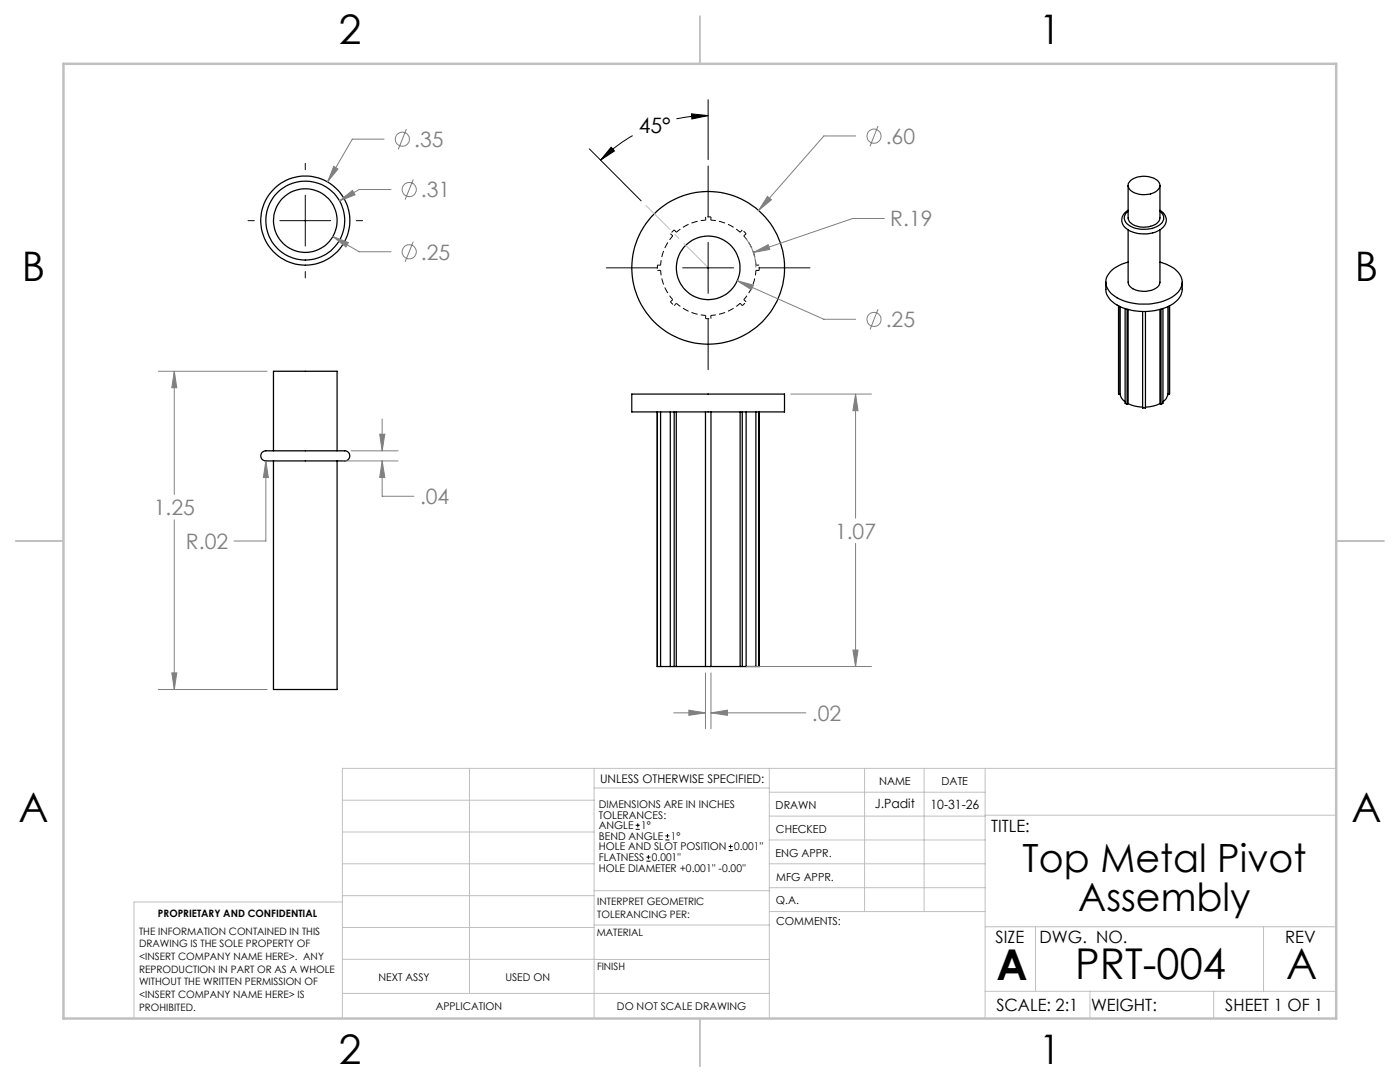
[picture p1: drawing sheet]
<svg xmlns="http://www.w3.org/2000/svg" width="279mm" height="216mm" viewBox="0 0 279 216" stroke-linecap="round" stroke-linejoin="round" font-family="sans-serif">
<g fill="none" stroke="#000" stroke-width=".25">
<path d="M225.1 37v6.5a2.42 2.42 0 0 0 2.5 1.8 3.8 3.8 0 0 0 3.8-1.3l.1-7M225.6 36a4.5 4.5 0 0 1 5.6 .3 1.44 1.44 0 0 1-.9 2.2 4.4 4.4 0 0 1-5-.9l-.2-.5 .1-.4zM220.7 56.3v1.4a4.3 4.3 0 0 0 3.2 3.6 11.6 11.6 0 0 0 10.6-1 3.2 3.2 0 0 0 1.4-2.6v-1.4M225.1 41.9a2.16 2.16 0 0 0-1.2 2 2.16 2.16 0 0 0 1.3 2 6.1 6.1 0 0 0 7-.7 2.08 2.08 0 0 0-.7-3.3M225.1 52.3a5.7 5.7 0 0 0-4.4 3.4 3.9 3.9 0 0 0 2.7 4 11.5 11.5 0 0 0 11.1-.9 3 3 0 0 0 0-5.1l-1.8-1-1.2-.4M225.1 45.9v10.4a2.48 2.48 0 0 0 2.8 1.8 3.6 3.6 0 0 0 3.5-1.3l.1-.4v-10.5M225.1 42.2a1.59 1.59 0 0 0-.7 1.5 1.59 1.59 0 0 0 1 1.3 5.8 5.8 0 0 0 6.4-.5 1.54 1.54 0 0 0-.3-2.3M126.1 78.6h30.5v3.6h-30.5zM223.2 78.5v.1M223.2 61v17.6M223.2 78.6h.4M223.6 78.6a2.09 2.09 0 0 0 .9 1.6"/>
<path d="M223.6 61.2v17.4M224.5 61.6v18.9l.4 .2M224.9 61.7v19M225.1 61.7v18.8M228 62.2v19.2h.6v-19.2M231.5 61.7v18.8M231.7 61.7v19M232.1 61.6v18.9l-.4 .2M233.1 78.6a2.09 2.09 0 0 1-1 1.6M233.1 61.2v17.4M233.1 78.6h.3M233.4 78.5v.1"/>
<path d="M233.4 61v17.6M52.2 90.3l.6-.3h15.6a1.07 1.07 0 0 1 1.4 1 1.07 1.07 0 0 1-1.4 1h-15.1a1.04 1.04 0 0 1-1.1-.5 1.04 1.04 0 0 1 0-1.2zM54.6 92v45.6h12.7v-45.6M54.6 90v-15.9h12.7v15.9M131.2 82.2v50.8M131.8 82.2v50.8M133.8 82.2v50.8M134.5 82.2v50.8M135 82.2v50.8M140.8 82.2v50.8M141.9 82.2v50.8M147.7 82.2v50.8"/>
<path d="M148.1 82.2v50.8M148.9 82.2v50.8M150.8 82.2v50.8M151.5 82.2v50.8M225.1 80.5a6.9 6.9 0 0 0 3 .7M225.1 80.5l-.2 .2M231.5 80.5a7.3 7.3 0 0 1-2.9 .7M231.5 80.5l.2 .2M131.2 133h.6M131.8 133h2M133.8 133h.7M134.5 133h.5"/>
<path d="M135 133h5.8M140.8 133h1.1M141.9 133h5.8M147.7 133h.4M148.1 133h.8M148.9 133h1.9M150.8 133h.7M151.5 133h.1"/>
<circle cx="60.9" cy="44" r="8.9"/>
<circle cx="60.9" cy="44" r="7.9"/>
<circle cx="60.9" cy="44" r="6.4"/>
<circle cx="141.3" cy="53.4" r="6.4"/>
<circle cx="141.3" cy="53.5" r="15.2"/>
</g>
<g fill="none" stroke="#000" stroke-width=".2" stroke-dasharray="1.3 .6" stroke-dashoffset=".3" stroke-linecap="butt">
<path d="M131.2 54l.6-.1M131.8 53.9a9.5 9.5 0 0 0 2.5 5.9M131.8 52.9h-.6M133.8 46.6l.5 .5M134.3 47.1a9.5 9.5 0 0 0-2.5 5.8M134.3 59.8l-.5 .4M135 46.3l-.4-.4M140.8 43.9a9.5 9.5 0 0 0-5.8 2.4M147.7 46.3a9.5 9.5 0 0 0-5.8-2.4M148.1 45.9l-.4 .4M148.4 47.1l.5-.5M148.4 59.8a9.5 9.5 0 0 0 2.5-5.9"/>
<path d="M150.9 52.9a9.5 9.5 0 0 0-2.5-5.8M150.9 53.9l.6 .1M151.5 52.9h-.6M134.6 61l.4-.5M135 60.5a9.5 9.5 0 0 0 5.8 2.4M140.8 62.9v.7M141.9 62.9a9.5 9.5 0 0 0 5.8-2.4M141.9 63.6v-.7M147.7 60.5l.4 .5M148.9 60.2l-.5-.4"/>
</g>
<path d="M140.8 43.3v.6M141.9 43.9v-.6" fill="none" stroke="#000" stroke-width=".2" stroke-dasharray="1.3 .6" stroke-linecap="butt"/>
<path d="M131.2 52.9v1.1M134.6 45.9l-.8 .7M141.9 43.3h-1.1M148.9 46.6l-.8-.7M151.5 54v-1.1M133.8 60.2l.8 .8M140.8 63.6h1.1M148.1 61l.8-.8" fill="none" stroke="#000" stroke-width=".2" stroke-dasharray="1.3 .6" stroke-dashoffset=".5" stroke-linecap="butt"/>
<g fill="none" stroke="#808080" stroke-width=".2">
<path d="M66.6 33.2l.9 .5-2.1 2.6zM76.7 27.8h-6.4l-4.9 8.5M78 37.8h-6.3l-3.9 2.3M81.1 25.8l-1.6 4M82.5 35.8l-1.6 4M153.2 39.2l.8 .7-2.6 2.1zM170.8 27.1h-6.4l-13 14.9M175.2 25.2l-1.6 4M66.4 47.2l3.1 1.2-.5 .9zM66.4 47.2l5.3 3h6.3M67.8 40.1l2.5-2.1 .6 .9zM82.5 48.2l-1.6 4"/>
<path d="M147.1 56l3.3 .9-.4 .9zM147.1 56l17.3 7.7h6.4M148.6 47.3a9.5 9.5 0 0 1 2.2 6.1M150.4 50.4l2.9-1.6 .3 1zM176.5 43.6h-6.4l-19.7 6.8M31.6 74.1h21.7M34.8 74.1l.5 3.3h-1zM34.8 74.1v24.6M157.8 78.6h16.1M170.7 78.6l.5 3.4h-1zM170.7 78.6v24.8M175.2 61.7l-1.6 4.1"/>
<path d="M53.1 92l.5 3.3h-1zM53.1 92v15.9h-6.4M68.5 92h10.9M70.1 90h9.3M75.8 86.6h1l-.5 3.4zM76.3 92l.5 3.3h-1zM76.3 92v7h6.3M76.3 83.6v6.4M34.8 103.7v33.9M170.7 108.4v24.6M31.6 137.6h21.7M34.3 134.3h1l-.5 3.3z"/>
<path d="M140.8 134.3v11.1M141.9 134.3v11.1M149 133h24.9M170.2 129.7h1l-.5 3.3zM134.4 142.2h6.4M137.5 141.7l3.3 .5-3.3 .5zM141.9 142.2l3.3-.5v1zM141.9 142.2h18.9"/>
<circle cx="80.3" cy="27.8" r="1.4"/>
<circle cx="81.7" cy="37.8" r="1.41"/>
<circle cx="174.4" cy="27.2" r="1.4"/>
<circle cx="81.7" cy="50.2" r="1.41"/>
<circle cx="174.4" cy="63.7" r="1.41"/>
</g>
<g fill="none" stroke="#000" stroke-width=".2">
<path d="M141.3 19.9v12M60.9 32.6v1.3M60.9 38.9v10.2M117.6 29.7l10.4 10.4M122 29.4l.6 .7-2.8 1.9zM126.3 27.1a30.6 30.6 0 0 0-6.5 4.9M138 22.7l3.3 .4-3.2 .6zM141.3 23.1a28.5 28.5 0 0 0-6.3 .6M141.3 33.1v10.2M49.5 44h1.3M55.8 44h10.2M60.9 54.2v1.3"/>
<path d="M71.1 44h1.3M121 53.4h10.2M136.2 53.4h10.2M141.3 48.4v10.1M151.5 53.4h10.1M141.3 63.6v10.2M126.9 165.5h.8M126.9 164.7h.8M127.3 164.3v.8M129 171.8h.8M129 171h.8M129.4 170.6v.8"/>
<path d="M132.8 167.6h.8M132.8 166.8h.8M133.2 166.4v.8M145.4 169.7h.8M145.4 168.9h.8M145.8 168.5v.8"/>
</g>
<path d="M141.4 53.4l-12.5-12.5" fill="none" stroke="#c0c0c0" stroke-width=".2" stroke-dasharray="15.2 1.3 1.3 1.3" stroke-dashoffset="8.3" stroke-linecap="butt"/>
<g fill="none" stroke="#c0c0c0" stroke-width=".2">
<path d="M68.3 159.7h50.3M93.7 153.3v44.9M118.6 153.3v49.9M118.6 157.2h34.9M153.5 153.3v49.9M153.5 158.1h43.1M172.5 153.3v28.6M184.4 153.3v28.6M196.6 153.3v49.9M266.7 153.3h-198.4v49.9M68.3 178.7h50.3M68.3 172.4h50.3"/>
<path d="M68.3 166h50.3M68.3 180h-41.6v23.2M118.6 177.7h35M153.5 167.6h43.1M153.5 162.8h43.1M153.5 172.4h43.1M153.5 177.1h43.1M196.6 162.7h70.1M68.3 198.2h85.2M68.3 191.4l85.2 .1M68.3 185.1h50.3M118.6 184.6h35"/>
<path d="M153.6 181.9h43M196.6 197.8h70.1M196.6 184.9h70.1M206.7 184.9v12.9M217.5 197.8v5.4M242.2 197.8v5.4M252.2 184.9v12.9"/>
</g>
<path d="M139.7 3.2v9.5M3.1 107.9h9.6M266.7 107.9h9.5M139.7 203.2v9.6" fill="none" stroke="#c0c0c0" stroke-width=".25"/>
<path d="M12.7 12.7h254v190.5h-254z" fill="none" stroke="#c0c0c0" stroke-width=".5"/>
<path d="M34.8 74.1l.5 3.3h-1zM34.3 134.3h1l-.5 3.3zM76.3 92l.5 3.3h-1zM75.8 86.6h1l-.5 3.4zM53.1 92l-.5 3.3h1zM66.4 47.2l2.6 2.1 .5-.9zM67.8 40.1l3.1-1.2-.6-.9zM66.6 33.2l-1.2 3.1 2.1-2.6zM170.7 78.6l.5 3.4h-1zM170.2 129.7h1l-.5 3.3zM137.5 141.7l3.3 .5-3.3 .5zM141.9 142.2l3.3-.5v1zM153.2 39.2l-1.8 2.8 2.6-2.1zM150.4 50.4l3.2-.6-.3-1zM147.1 56l2.9 1.8 .4-.9z" fill="#808080"/>
<path d="M138 22.7l3.3 .4-3.2 .6zM122 29.4l.6 .7-2.8 1.9z" fill="#000"/>
<g font-size="8.5">
<text x="198.9" y="195.5">A</text>
<text x="214.6" y="195.4">PRT-004</text>
<text x="256.7" y="195.4">A</text>
</g>
<g font-size="8.1">
<text x="67.6" y="8.9">2</text>
<text x="207.3" y="8.9">1</text>
<text x="4.4" y="56.2">B</text>
<text x="270.4" y="56.2">B</text>
<text x="3.7" y="164.1">A</text>
<text x="269.7" y="164.1">A</text>
<text x="67.6" y="212.4">2</text>
<text x="207.3" y="212.4">1</text>
</g>
<g font-size="7.8">
<text x="204.1" y="174">Top Metal Pivot</text>
<text x="215.2" y="181.7">Assembly</text>
</g>
<g font-size="4.2" fill="#808080">
<text x="82.6" y="29.3">.35</text>
<text x="176.8" y="28.7">.60</text>
<text x="84" y="39.4">.31</text>
<text x="177.7" y="45.2">R.19</text>
<text x="84" y="51.8">.25</text>
<text x="176.8" y="65.3">.25</text>
<text x="83.8" y="100.6">.04</text>
<text x="30.7" y="102.8">1.25</text>
<text x="166.6" y="107.5">1.07</text>
<text x="37.1" y="109.6">R.02</text>
<text x="162" y="143.8">.02</text>
</g>
<text font-size="4.2" x="127.5" y="26.6">45°</text>
<g font-size="3.4">
<text x="197.8" y="166">TITLE:</text>
<text x="198.7" y="188.1">SIZE</text>
<text x="207.5" y="188.1">DWG. NO.</text>
<text x="256.5" y="188.2">REV</text>
<text x="198.8" y="201.7">SCALE: 2:1</text>
<text x="217.7" y="201.8">WEIGHT:</text>
<text x="244.5" y="201.7">SHEET 1 OF 1</text>
</g>
<g font-size="2.5">
<text x="174.6" y="161.3">J.Padit</text>
<text x="185.7" y="161.4">10-31-26</text>
</g>
<text font-size="2.4" x="119.8" y="156.2">UNLESS OTHERWISE SPECIFIED:</text>
<g font-size="2.2">
<text x="154.8" y="161.4">DRAWN</text>
<text x="175.4" y="156.6">NAME</text>
<text x="187.9" y="156.7">DATE</text>
<text x="154.9" y="166.3">CHECKED</text>
<text x="154.8" y="170.9">ENG APPR.</text>
<text x="154.9" y="175.7">MFG APPR.</text>
<text x="154.9" y="180.4">Q.A.</text>
<text x="154.9" y="184.6">COMMENTS:</text>
</g>
<g font-size="2.1">
<text x="119.5" y="161.2">DIMENSIONS ARE IN INCHES</text>
<text x="119.5" y="163.4">TOLERANCES:</text>
<text x="119.5" y="165.5">ANGLE</text>
<text x="119.5" y="167.6">BEND ANGLE</text>
<text x="128" y="165.5">1°</text>
<text x="133.9" y="167.6">1°</text>
<text x="119.5" y="169.7">HOLE AND SLOT POSITION</text>
<text x="119.5" y="171.8">FLATNESS</text>
<text x="119.5" y="173.9">HOLE DIAMETER +0.001'' -0.00''</text>
<text x="130.1" y="171.8">0.001''</text>
<text x="146.5" y="169.7">0.001''</text>
<text x="75.5" y="195.7">NEXT ASSY</text>
<text x="100.9" y="195.7">USED ON</text>
<text x="86.9" y="201.5">APPLICATION</text>
<text x="123.1" y="201.6">DO NOT SCALE DRAWING</text>
</g>
<g font-size="2">
<text x="31.5" y="182.9">PROPRIETARY AND CONFIDENTIAL</text>
<text x="119.2" y="180.6">INTERPRET GEOMETRIC</text>
<text x="119.2" y="183.1">TOLERANCING PER:</text>
<text x="27.8" y="186.5">THE INFORMATION CONTAINED IN THIS</text>
<text x="27.8" y="189">DRAWING IS THE SOLE PROPERTY OF</text>
<text x="27.8" y="191.6">&lt;INSERT COMPANY NAME HERE&gt;. ANY</text>
<text x="119.1" y="186.7">MATERIAL</text>
<text x="27.8" y="194.1">REPRODUCTION IN PART OR AS A WHOLE</text>
<text x="27.8" y="196.6">WITHOUT THE WRITTEN PERMISSION OF</text>
<text x="119.1" y="193.5">FINISH</text>
<text x="27.8" y="199.1">&lt;INSERT COMPANY NAME HERE&gt; IS</text>
<text x="27.8" y="201.7">PROHIBITED.</text>
</g>
</svg>
